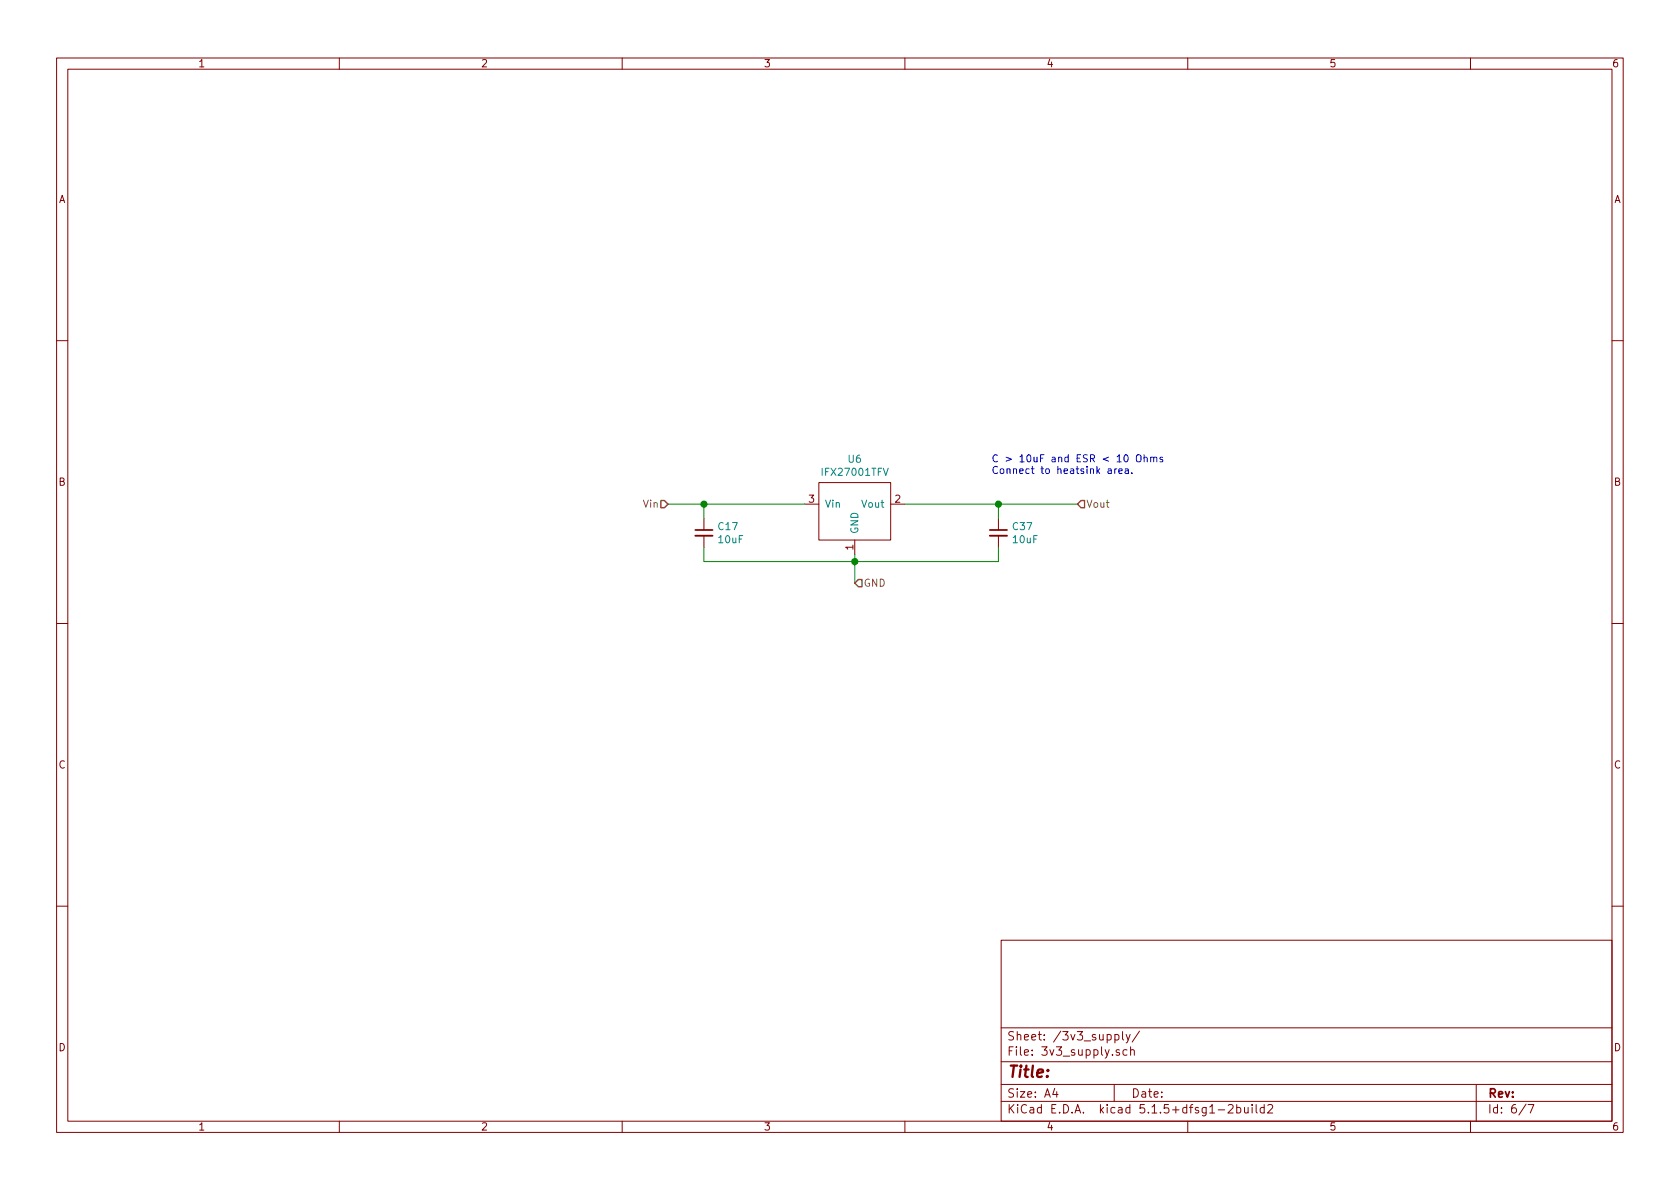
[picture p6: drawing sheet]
EESchema Schematic File Version 4
EELAYER 30 0
EELAYER END
$Descr A4 11693 8268
encoding utf-8
Sheet 6 7
Title ""
Date ""
Rev ""
Comp ""
Comment1 ""
Comment2 ""
Comment3 ""
Comment4 ""
$EndDescr
Text HLabel 5950 4050 2    50   Input ~ 0
GND
Wire Wire Line
	5950 4050 5950 3900
$Comp
L Device:C_Small C17
U 1 1
P 4900 3700
F 0 "C17" H 4992 3746 50  0000 L CNN
F 1 "10uF" H 4992 3655 50  0000 L CNN
F 2 "Capacitor_SMD:C_0603_1608Metric_Pad1.05x0.95mm_HandSolder" H 4900 3700 50  0001 C CNN
F 3 "~" H 4900 3700 50  0001 C CNN
F 4 "25V MLCC 10%" H 4900 3700 50  0001 C CNN "Description"
F 5 "GRM188R61E106KA73J" H 4900 3700 50  0001 C CNN "Manufacturer_Part_Number"
F 6 "3V3REG" H 4900 3700 50  0001 C CNN "category"
F 7 "0603" H 4900 3700 50  0001 C CNN "package"
	1    4900 3700
	1    0    0    -1  
$EndComp
Wire Wire Line
	4900 3600 4900 3500
Wire Wire Line
	4900 3500 5600 3500
Wire Wire Line
	4900 3500 4650 3500
Connection ~ 4900 3500
Text HLabel 4650 3500 0    50   Input ~ 0
Vin
Wire Wire Line
	6950 3500 6300 3500
Wire Wire Line
	6950 3900 5950 3900
Connection ~ 5950 3900
Wire Wire Line
	5950 3900 5950 3850
Wire Wire Line
	6950 3800 6950 3900
Wire Wire Line
	6950 3600 6950 3500
Wire Wire Line
	6950 3500 7500 3500
Connection ~ 6950 3500
Text HLabel 7500 3500 2    50   Input ~ 0
Vout
Wire Wire Line
	4900 3800 4900 3900
Wire Wire Line
	4900 3900 5950 3900
Text Notes 6900 3300 0    50   ~ 0
C > 10uF and ESR < 10 Ohms\nConnect to heatsink area.
$Comp
L IFX27001TF-3v3:IFX27001TFV U6
U 1 1
P 5950 3550
F 0 "U6" H 5950 3915 50  0000 C CNN
F 1 "IFX27001TFV" H 5950 3824 50  0000 C CNN
F 2 "Package_TO_SOT_SMD:TO-252-2" H 5950 3600 50  0001 C CNN
F 3 "" H 5950 3600 50  0001 C CNN
F 4 "3V3 1A LDO Regulator" H 5950 3550 50  0001 C CNN "Description"
F 5 "IFX27001TFV" H 5950 3550 50  0001 C CNN "Manufacturer_Part_Number"
F 6 "3VREG" H 5950 3550 50  0001 C CNN "category"
F 7 "TO-252-3" H 5950 3550 50  0001 C CNN "package"
	1    5950 3550
	1    0    0    -1  
$EndComp
$Comp
L Device:C_Small C37
U 1 1
P 6950 3700
F 0 "C37" H 7042 3746 50  0000 L CNN
F 1 "10uF" H 7042 3655 50  0000 L CNN
F 2 "Capacitor_SMD:C_0603_1608Metric_Pad1.05x0.95mm_HandSolder" H 6950 3700 50  0001 C CNN
F 3 "~" H 6950 3700 50  0001 C CNN
F 4 "25V MLCC 10%" H 6950 3700 50  0001 C CNN "Description"
F 5 "GRM188R61E106KA73J" H 6950 3700 50  0001 C CNN "Manufacturer_Part_Number"
F 6 "3V3REG" H 6950 3700 50  0001 C CNN "category"
F 7 "0603" H 6950 3700 50  0001 C CNN "package"
	1    6950 3700
	1    0    0    -1  
$EndComp
$EndSCHEMATC
